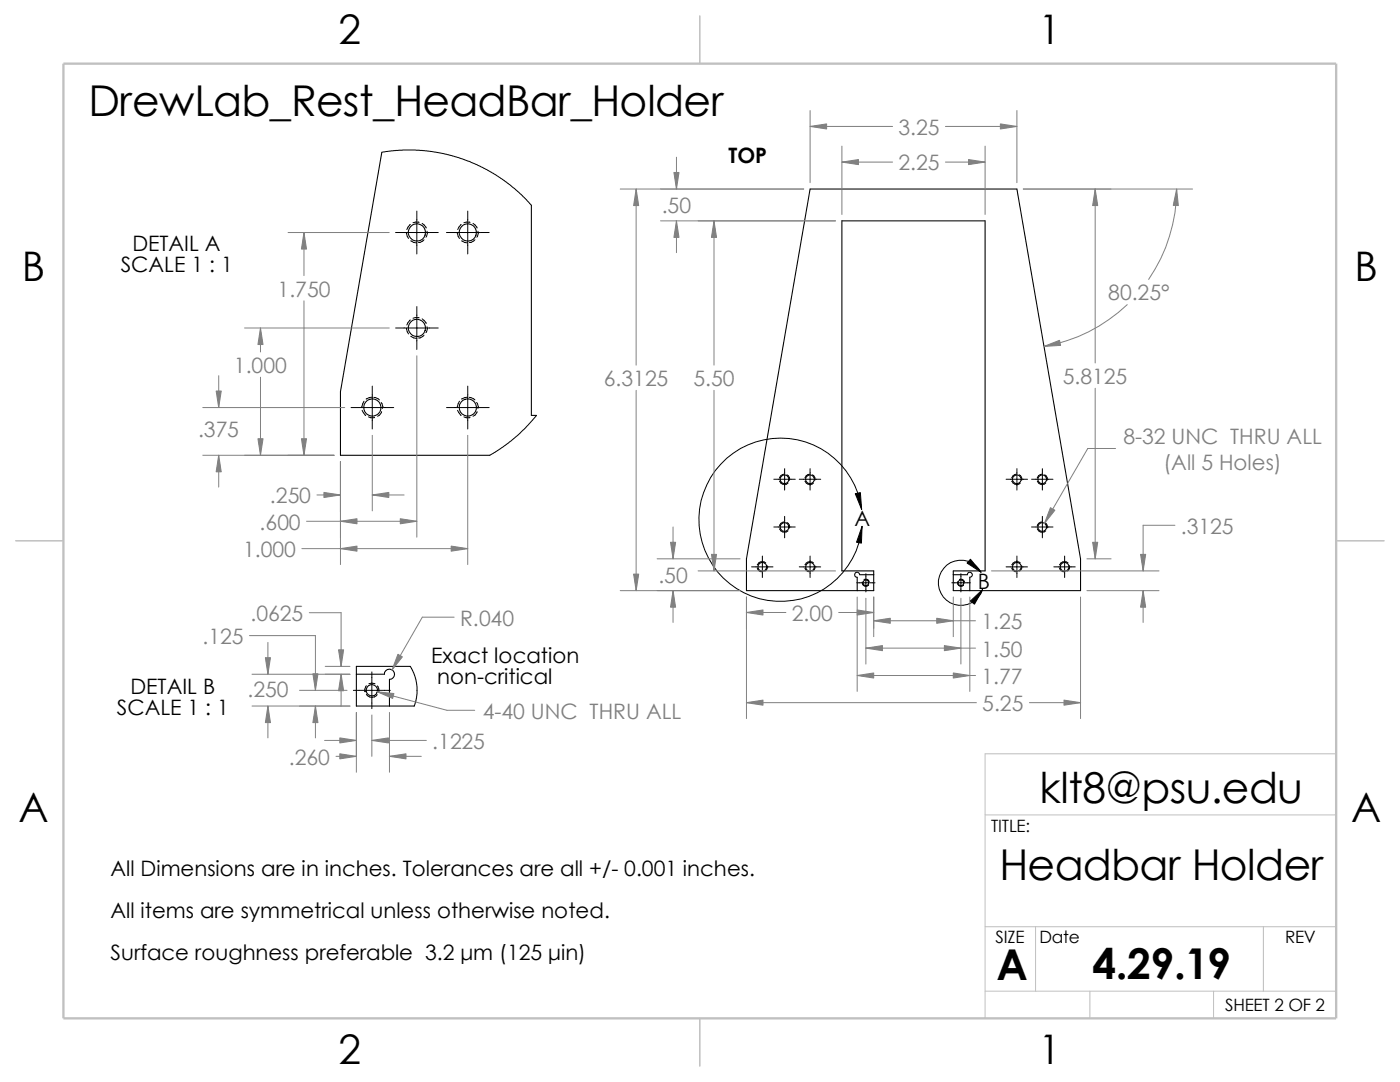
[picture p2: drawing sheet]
<svg xmlns="http://www.w3.org/2000/svg" width="279mm" height="216mm" viewBox="0 0 279 216" stroke-linecap="round" stroke-linejoin="round" font-family="sans-serif">
<path d="M266.7 150.4h-70.1v52.8M196.6 162.6h70.1M196.6 197.8h70.1M196.6 184.9h70.1M206.7 184.9v12.9M217.5 197.8v5.4M242.2 197.8v5.4M252.1 184.9v12.9" fill="none" stroke="#c0c0c0" stroke-width=".2"/>
<path d="M139.7 3.2v9.5M3.1 107.9h9.6M266.7 107.9h9.5M139.7 203.2v9.5" fill="none" stroke="#c0c0c0" stroke-width=".21"/>
<path d="M12.7 12.7h254v190.5h-254z" fill="none" stroke="#c0c0c0" stroke-width=".47"/>
<g fill="none" stroke="#000" stroke-width=".21">
<path d="M76.2 30.4l-8.3 47.7v12.7h29.8M161.7 37.7h41.2l12.7 73.8v6.4h-25.4v-4h6.4v-69.8h-28.6v69.8h6.4v4h-25.4v-6.4zM106 41v41.9h1.1M174.4 114.7h-2.8a.51 .51 0 0 0-.5-.5 .51 .51 0 0 0-.5 .5 .51 .51 0 0 0 .5 .5v2.7M190.2 114.7h2.8a.5 .5 0 0 1 .5-.5 .5 .5 0 0 1 .5 .5 .5 .5 0 0 1-.5 .5v2.7M71.1 134.5h5.6a1.02 1.02 0 0 1 1-1 1.02 1.02 0 0 1 1 1 1.02 1.02 0 0 1-1 1.1v5.3M81.9 133h-10.8v7.9h11.6"/>
<circle cx="83.2" cy="46.4" r="1.71"/>
<circle cx="93.4" cy="46.4" r="1.71"/>
<circle cx="83.2" cy="65.4" r="1.71"/>
<circle cx="74.3" cy="81.3" r="1.72"/>
<circle cx="93.4" cy="81.3" r="1.72"/>
<circle cx="156.6" cy="95.7" r=".87"/>
<circle cx="161.7" cy="95.7" r=".87"/>
<circle cx="202.9" cy="95.7" r=".87"/>
<circle cx="208" cy="95.7" r=".87"/>
<circle cx="152.1" cy="113.1" r=".87"/>
<circle cx="156.6" cy="105.2" r=".87"/>
<circle cx="161.6" cy="113.1" r=".87"/>
<circle cx="172.8" cy="116.3" r=".57"/>
<circle cx="191.8" cy="116.3" r=".58"/>
<circle cx="202.9" cy="113.1" r=".87"/>
<circle cx="208" cy="105.2" r=".87"/>
<circle cx="212.4" cy="113.1" r=".87"/>
<circle cx="74.2" cy="137.7" r="1.14"/>
</g>
<g fill="none" stroke="#000" stroke-width=".2">
<path d="M76.2 30.4l4.2-.5 3.8 .1 4.4 .6 3.7 1.1 4.1 1.7 4.2 2.6 2.8 2.3 2.6 2.7M79 46.4h8.5M81.1 46.4l.4 1.2M81.9 44.8l-.7 1M82 48l.6 .4 .6 .1M83.2 42.1v8.6M83.7 44.4h-1.3M84.2 44.6l.8 .9M84.6 47.8l-.8 .6h-.3M85.2 46.1l.1 .4-.3 .8M89.1 46.4h8.5M91.3 46.4l.4 1.2"/>
<path d="M92 44.8l-.6 1M92.2 48l.6 .4 .5 .1M93.3 42.1v8.6M93.8 44.4h-1.2M94.4 44.6l.8 .9M94.8 47.8l-.8 .6h-.3M95.4 46.1l.1 .4-.3 .8M74.3 79.2l-1.2 .4M74.3 77v8.6M74.6 79.3l1.1 .5M79 65.4h8.5M81.1 65.5l.4 1.1"/>
<path d="M81.9 63.8l-.7 1.1M82 67.1l.6 .3 .6 .1M83.2 61.2v8.5M83.7 63.4l-1.3 .1M84.2 63.6l.8 1M84.6 66.9l-.8 .5h-.3M85.2 65.2l.1 .4-.3 .8M93.3 79.2l-1.2 .4M93.3 77v8.6M93.6 79.3l1.2 .5M70.1 81.3h8.5M72.3 81.9l.7 1"/>
<path d="M72.6 80.1l-.4 1.1M73.5 83.2l.5 .2 .8-.1M76.1 80.3l.3 .9-.1 .3M76.2 82.1l-.5 .7-.3 .3M89.1 81.3h8.5M91.3 81.9l.7 1M91.7 80.1l-.4 1.1M92.6 83.2l.4 .2 .8-.1M95.1 80.3l.4 .9-.1 .3M95.2 82.1l-.4 .7-.4 .3M107.1 82.9l-2.1 2.4-1.6 1.5-3 2.4-2.7 1.6M154.4 95.6h4.3"/>
<path d="M155.6 96a1.05 1.05 0 0 0 1.7 .4M156.5 94.6a.99 .99 0 0 0-.9 .8M156.6 93.5v4.3M157.1 94.7a.88 .88 0 0 1 .4 1.1M159.5 95.6h4.3M160.7 96a1.05 1.05 0 0 0 1.6 .4M161.5 94.6a.99 .99 0 0 0-.8 .8M161.7 93.5v4.3M162.1 94.7a.88 .88 0 0 1 .5 1.1M200.8 95.6h4.3M201.9 96a1.05 1.05 0 0 0 1.7 .4M202.8 94.6a.99 .99 0 0 0-.9 .8"/>
<path d="M202.9 93.5v4.3M203.4 94.7a.88 .88 0 0 1 .5 1.1M205.9 95.6h4.2M207 96a1.05 1.05 0 0 0 1.7 .4M207.9 94.6a.99 .99 0 0 0-.9 .8M208 93.5v4.3M208.5 94.7a.88 .88 0 0 1 .5 1.1M150 113.1h4.3M151.1 113.3a.88 .88 0 0 0 .9 .8M152.1 111v4.2M152.8 112.3a1.11 1.11 0 0 0-1.7 .4M153.1 112.9a.85 .85 0 0 1-.5 1.1"/>
<path d="M154.4 105.2h4.3M155.6 105.5a1.05 1.05 0 0 0 1.7 .4M156.5 104.1a.99 .99 0 0 0-.9 .8M156.6 103v4.3M157.1 104.3a.88 .88 0 0 1 .4 1.1M159.5 113.1h4.3M160.7 113.3a.88 .88 0 0 0 .8 .8M161.7 111v4.2M162.3 112.3a1.11 1.11 0 0 0-1.6 .4M162.6 112.9a.85 .85 0 0 1-.5 1.1M171 116.3h3.6M172 101.6a16.3 16.3 0 0 0-25.2-11.5 16.3 16.3 0 0 0 .7 27.7 16.3 16.3 0 0 0 24.5-12.8"/>
<path d="M172.1 116.1a.71 .71 0 0 0 .4 .8 .71 .71 0 0 0 .9-.2M172.4 115.6h.1a.67 .67 0 0 1 .9 .5M172.8 114.5v3.6M189.9 116.3h3.7M191.1 116.1a.69 .69 0 0 0 .3 .8 .69 .69 0 0 0 .9-.2M191.5 115.6a.66 .66 0 0 1 .9 .5M191.8 114.5v3.6M195.8 114.2a4.5 4.5 0 0 0-7.1-1.3 4.5 4.5 0 0 0 .6 7.2 4.5 4.5 0 0 0 6.8-2.5M200.8 113.1h4.3M201.9 113.3a.88 .88 0 0 0 .9 .8M202.9 111v4.2M203.6 112.3a1.11 1.11 0 0 0-1.7 .4"/>
<path d="M203.9 112.9a.85 .85 0 0 1-.5 1.1M205.9 105.2h4.2M207 105.5a1.05 1.05 0 0 0 1.7 .4M207.9 104.1a.99 .99 0 0 0-.9 .8M208 103v4.3M208.5 104.3a.88 .88 0 0 1 .5 1.1M210.3 113.1h4.3M211.5 113.3a.88 .88 0 0 0 .8 .8M212.5 111v4.2M213.1 112.3a1.11 1.11 0 0 0-1.6 .4M213.4 112.9a.85 .85 0 0 1-.5 1.1M70.5 137.8h7.4"/>
<path d="M72.8 138h.1M73.1 138.6a1.31 1.31 0 0 0 2.2 0M73.1 136.8l-.3 .7v.5M73.6 136.4l.6-.1 .6 .1M74.2 134.1v7.3M75.3 136.9a1.23 1.23 0 0 1 .3 1.1M81.9 133l.8 1.7 .5 2.2v2l-.5 2"/>
</g>
<g fill="none" stroke="#808080" stroke-width=".2">
<path d="M123.8 37.7h36.6M127 37.7v35.2M135 31.4v6.3M161.7 25.2h16.4M161.7 22.1v14.3M168 32.3h10.1M168 29.2v13.6M188.7 25.2h14.2M188.7 32.3h7.9M196.6 29.2v13.6M202.9 22.1v14.3M204.2 37.7h33.8"/>
<path d="M218.6 37.7v34.7M234.8 37.7a32.1 32.1 0 0 1-5.6 18.1M57.5 46.4h20.2M60.7 46.4v8.6M131.8 44.1h35M135 44.1v6.3M142.5 44.1v28.8M43.6 75v6.3M48.8 65.4h28.9M52 65.4v4.8M52 75.3v15.5M60.7 60v30.8"/>
<path d="M83.2 71v36.2M127 77.9v40M142.5 77.9v36M218.6 77.5v34M225 60.8a31.8 31.8 0 0 1-16.7 8.3M40.5 81.3h28.3M40.5 90.8h26.2M43.6 90.8v6.4M63.2 98.8h4.7M67.9 92.1v20.5M74.3 98.8h6.3M74.3 86.9v15"/>
<path d="M93.3 86.9v25.7M222.6 89.5h-5.5l-8.7 14.9M60.2 109.5h33.1M61.2 104h22M123.8 117.9h23.9M131.1 111.5h16.6M134.3 105.2v6.3M134.3 117.9v6.3M139.3 113.9h27.5M149 119.1v24.3M171.1 119.1v18.9M172.8 119.4v13.1"/>
<path d="M174.4 119.1v7.9M190.2 119.1v7.9M191.8 119.4v13.1M193.5 119.1v18.9M197.9 113.9h33.4M215.6 119.1v24.3M216.9 117.9h14.4M216.9 111.5h4.8M228.1 117.9v6.3M234.5 104.8h-6.4v9.1M49.8 126.8h13.1v11M50.3 134.5h19.5"/>
<path d="M53.5 128.2v6.3M59.8 137.8h9.5M61.7 122.3h6.4v10.7M64.9 133h4.9M68.1 134.5v6.4M75.3 138l13.9 3.7h5.5M90.6 123.1h-6.3l-6.1 10.6M149 122.2h7.8M167.4 122.2h7M171.1 134.8h23.6M172.8 129.3h21.9M174.4 123.9h20.3"/>
<path d="M50.3 140.9h19.5M53.5 140.9v6.3M62.9 140.9v6.3M64.8 147.7h6.3M67.1 150.9h4M71.1 142.2v11.9M74.2 147.7h10.9M74.2 142.7v8.2M77.7 150.9h6.4M77.7 142.2v11.9M149 140.2h45.9M205.4 140.2h10.2"/>
</g>
<g fill="#808080" stroke="#808080" stroke-width=".2">
<path d="M171.1 134.8l3.3-.5v1z"/>
<path d="M209.6 101.3l.9 .5-2.1 2.6z"/>
<path d="M190.2 134.3l3.3 .5-3.3 .5z"/>
<path d="M161.7 25.2l3.3-.5v1z"/>
<path d="M199.6 24.7l3.3 .5-3.3 .5z"/>
<path d="M126.4 114.6h1.1l-.5 3.3z"/>
<path d="M127 37.7l.5 3.3h-1.1z"/>
<path d="M142.5 44.1l.5 3.3h-1z"/>
<path d="M142 110.6h1l-.5 3.3z"/>
<path d="M168 32.3l3.3-.5v1.1z"/>
<path d="M193.3 31.8l3.3 .5-3.3 .6z"/>
<path d="M234.8 37.7l.4 3.3h-1.1z"/>
<path d="M208.3 69.1l3.2-1.2 .2 1z"/>
<path d="M134.3 117.9l.5 3.3h-1z"/>
<path d="M133.8 108.2h1l-.5 3.3z"/>
<path d="M134.5 34.4h1l-.5 3.3z"/>
<path d="M135 44.1l.5 3.3h-1z"/>
<path d="M227.6 110.6h1l-.5 3.3z"/>
<path d="M228.1 117.9l.5 3.3h-1z"/>
<path d="M149 122.2l3.3-.5v1z"/>
<path d="M171.1 121.7l3.3 .5-3.3 .5z"/>
<path d="M212.3 139.7l3.3 .5-3.3 .5z"/>
<path d="M149 140.2l3.3-.5v1z"/>
<path d="M186.9 123.4l3.3 .5-3.3 .5z"/>
<path d="M174.4 123.9l3.3-.5v1z"/>
<path d="M188.5 128.8l3.3 .5-3.3 .5z"/>
<path d="M172.8 129.3l3.3-.5v1z"/>
<path d="M218.6 37.7l.5 3.3h-1z"/>
<path d="M218.1 108.2h1l-.5 3.3z"/>
<path d="M67.9 104l3.3-.5v1z"/>
<path d="M79.9 103.5l3.3 .5-3.3 .5z"/>
<path d="M43.1 78h1.1l-.6 3.3z"/>
<path d="M43.6 90.8l.6 3.3h-1.1z"/>
<path d="M52 65.4l.5 3.3h-1z"/>
<path d="M51.5 87.5h1l-.5 3.3z"/>
<path d="M60.7 46.4l.5 3.3h-1z"/>
<path d="M60.2 87.5h1l-.5 3.3z"/>
<path d="M74.3 98.8l3.3-.5v1z"/>
<path d="M64.6 98.3l3.3 .5-3.3 .5z"/>
<path d="M67.9 109.5l3.3-.5v1z"/>
<path d="M90 109l3.3 .5-3.3 .5z"/>
<path d="M67.8 147.2l3.3 .5-3.3 .6z"/>
<path d="M75.3 138l3.3 .4-.2 1z"/>
<path d="M53 131.2h1l-.5 3.3z"/>
<path d="M53.5 140.9l.5 3.3h-1z"/>
<path d="M74.2 147.7l3.3-.5v1.1z"/>
<path d="M79.4 130.6l.9 .5-2.1 2.6z"/>
<path d="M67.6 129.7h1l-.5 3.3z"/>
<path d="M68.1 134.5l.5 3.3h-1z"/>
<path d="M67.8 150.4l3.3 .5-3.3 .5z"/>
<path d="M77.7 150.9l3.3-.5v1z"/>
<path d="M62.9 140.9l.6 3.3h-1.1z"/>
<path d="M62.4 134.5h1.1l-.6 3.3z"/>
</g>
<path d="M170.7 98.5l1-.2 .3 3.3zM172 105l-.1 3.4-1-.2zM193.7 111.6l2.1 2.6-2.8-1.8zM193.7 119.9l2.4-2.3-1.6 3z" fill="#000" stroke="#000" stroke-width=".2"/>
<g font-size="8.5">
<text x="17.7" y="23.2">DrewLab_Rest_HeadBar_Holder</text>
<text x="207.5" y="160.1">klt8@psu.edu</text>
<text x="199.5" y="175.5">Headbar Holder</text>
<text x="198.8" y="195.5">A</text>
<text x="218" y="195.3">4.29.19</text>
</g>
<g font-size="8.1">
<text x="67.6" y="8.8">2</text>
<text x="207.3" y="8.8">1</text>
<text x="4.4" y="56.1">B</text>
<text x="270.3" y="56.1">B</text>
<text x="3.7" y="164.1">A</text>
<text x="269.6" y="164.1">A</text>
<text x="67.6" y="212.3">2</text>
<text x="207.3" y="212.3">1</text>
</g>
<g font-size="4.2" fill="#808080">
<text x="179.3" y="26.9">3.25</text>
<text x="179.3" y="34">2.25</text>
<text x="132.1" y="42.5">.50</text>
<text x="55.4" y="59.2">1.750</text>
<text x="221.2" y="59.9">80.25°</text>
<text x="46.7" y="74.4">1.000</text>
<text x="120.5" y="77">6.3125</text>
<text x="138.4" y="77">5.50</text>
<text x="212.1" y="76.6">5.8125</text>
<text x="39.5" y="87.2">.375</text>
<text x="224.2" y="88.6">8-32 UNC THRU ALL</text>
<text x="232.2" y="93.7">(All 5 Holes)</text>
<text x="53.9" y="100.4">.250</text>
<text x="51.8" y="105.7">.600</text>
<text x="235.7" y="106.5">.3125</text>
<text x="48.5" y="111.2">1.000</text>
<text x="131.4" y="116.2">.50</text>
<text x="50" y="123.9">.0625</text>
<text x="91.8" y="124.8">R.040</text>
<text x="158" y="123.9">2.00</text>
<text x="195.9" y="125.6">1.25</text>
<text x="40.4" y="128.5">.125</text>
<text x="195.9" y="131">1.50</text>
<text x="195.9" y="136.5">1.77</text>
<text x="49.4" y="139.1">.250</text>
<text x="96.4" y="143.4">4-40 UNC THRU ALL</text>
<text x="196" y="141.9">5.25</text>
<text x="86.3" y="149.4">.1225</text>
<text x="57.6" y="152.6">.260</text>
</g>
<g font-size="4.2">
<text x="145.4" y="32.4">TOP</text>
<text x="26.4" y="50.1">DETAIL A</text>
<text x="24.1" y="54.3">SCALE 1 : 1</text>
<text x="170.5" y="104.9">A</text>
<text x="195.1" y="117.5">B</text>
<text x="86.1" y="132.2">Exact location</text>
<text x="87.2" y="136.4">non-critical</text>
<text x="23.3" y="142.7">SCALE 1 : 1</text>
<text x="26" y="138.5">DETAIL B</text>
<text x="22.1" y="174.8">All Dimensions are in inches. Tolerances are all +/- 0.001 inches.</text>
<text x="22.1" y="183.1">All items are symmetrical unless otherwise noted.</text>
<text x="22.1" y="191.5">Surface roughness preferable 3.2 μm (125 μin)</text>
</g>
<g font-size="3.4">
<text x="197.8" y="166">TITLE:</text>
<text x="198.7" y="188.1">SIZE</text>
<text x="207.5" y="188.1">Date</text>
<text x="256.5" y="188.2">REV</text>
<text x="244.5" y="201.7">SHEET 2 OF 2</text>
</g>
</svg>
